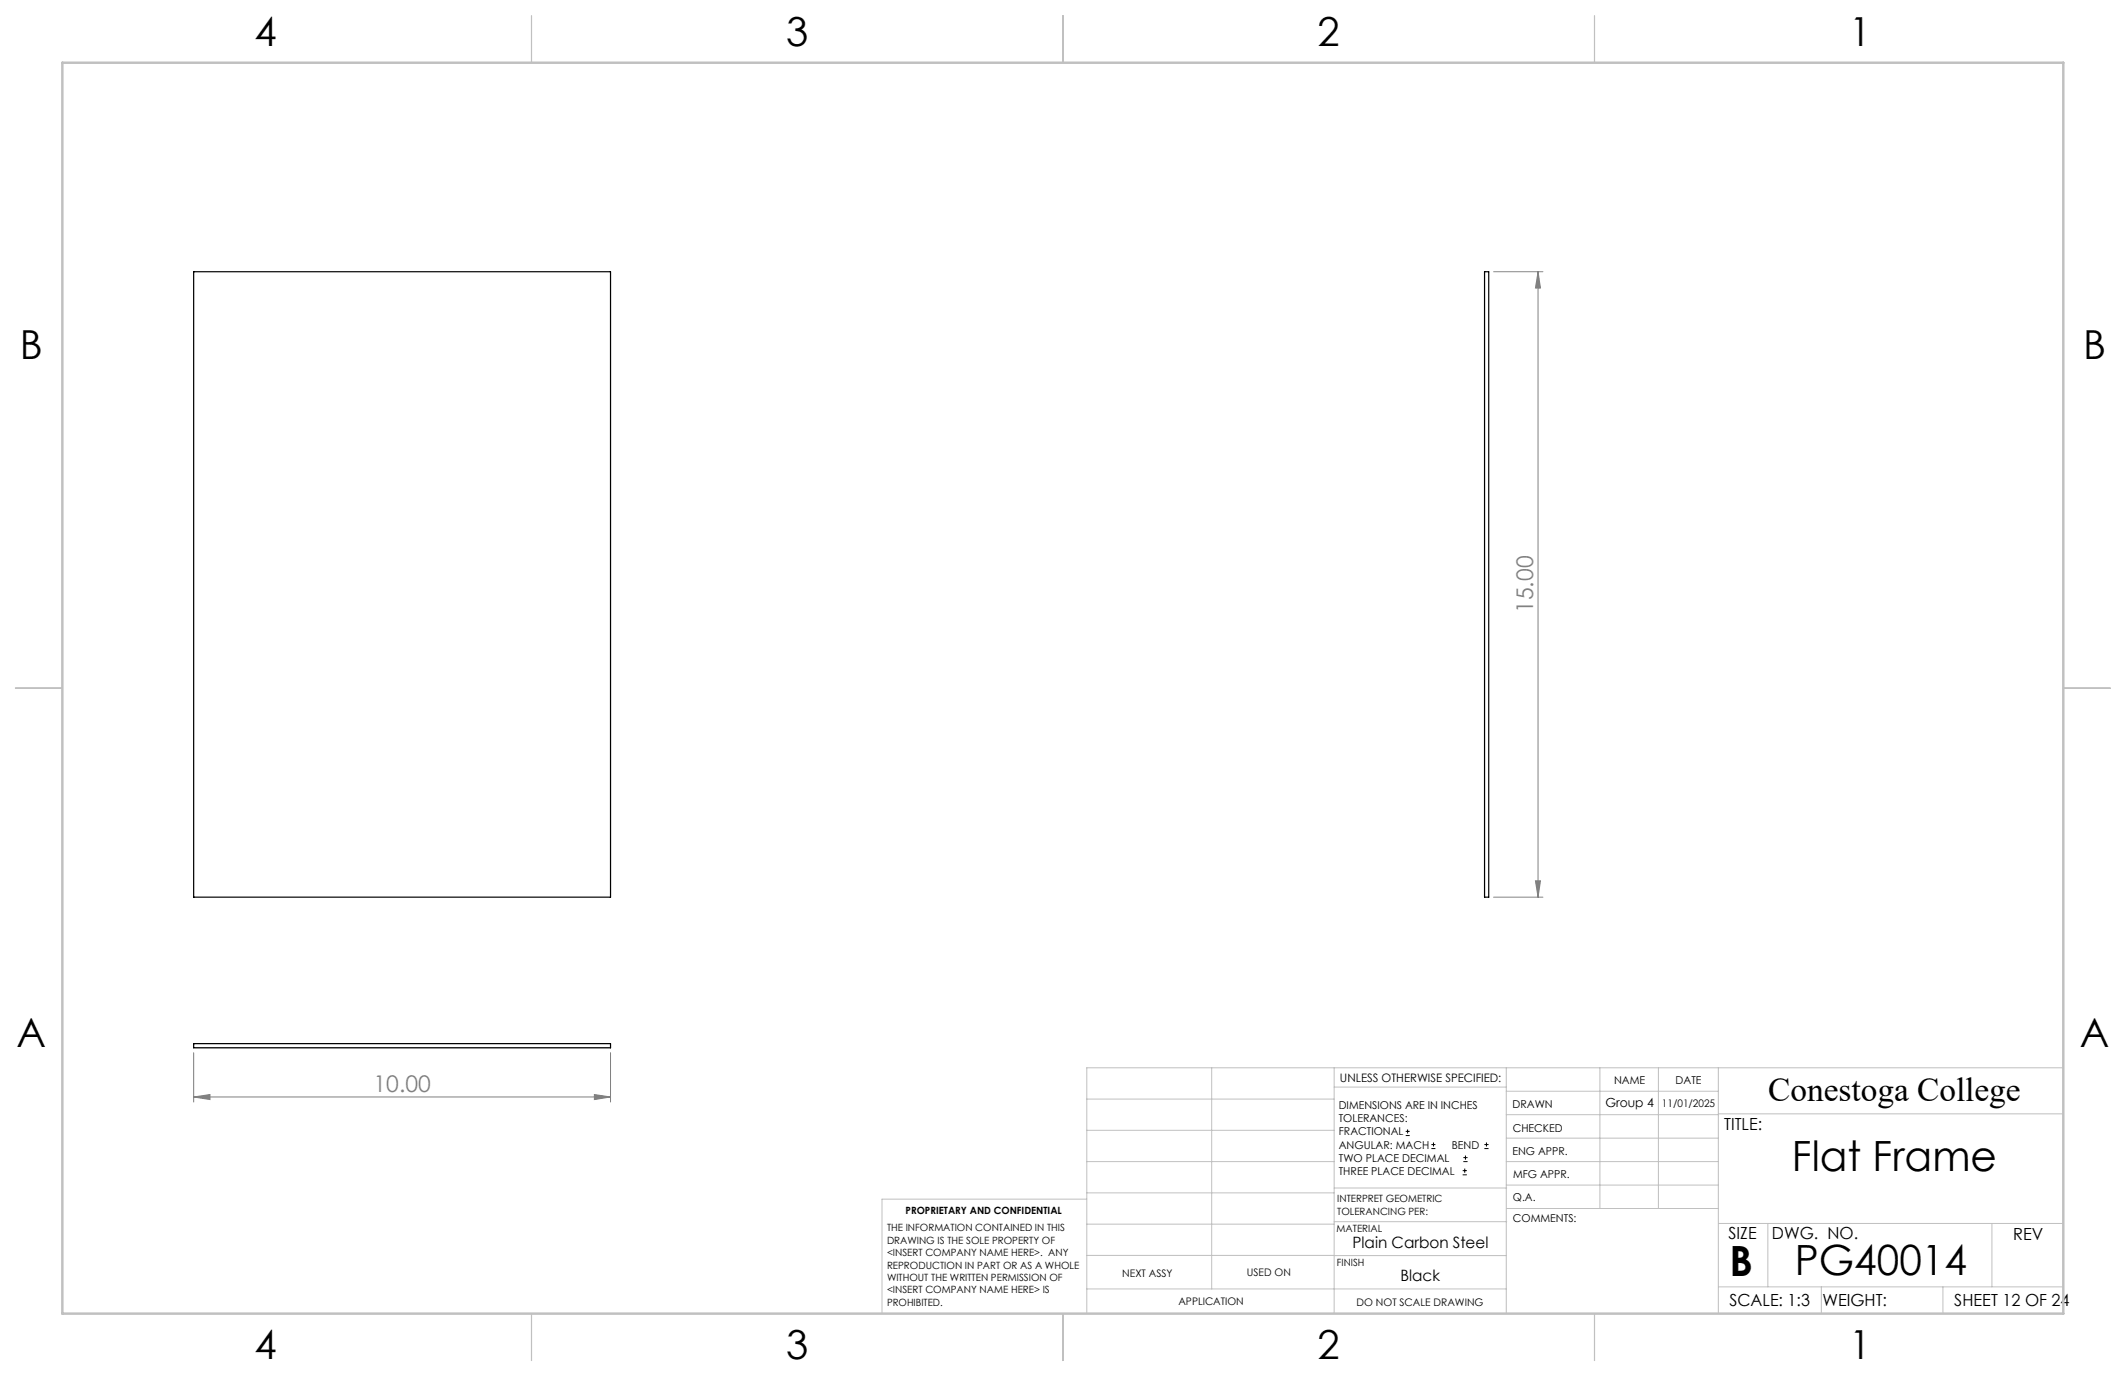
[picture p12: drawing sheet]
<svg xmlns="http://www.w3.org/2000/svg" width="432mm" height="279mm" viewBox="0 0 432 279" stroke-linecap="round" stroke-linejoin="round" font-family="sans-serif">
<path d="M39.3 55.2h84.7v127h-84.7zM301.5 55.2h.9v127h-.9zM39.3 211.9h84.7v.9h-84.7z" fill="none" stroke="#000" stroke-width=".25"/>
<g fill="none" stroke="#000" stroke-width=".2">
<path d="M285.5 230.6h.8M285.5 229.7h.8M285.9 229.3v.9M290.7 233.2h.8M290.7 232.4h.8M291.1 232v.8M297.1 238.5h.8M297.1 237.7h.8M297.2 235.9h.9M297.2 235.1h.9M297.5 237.3v.8M297.6 234.6v.9"/>
<path d="M301.5 233.2h.8M301.5 232.4h.8M301.9 232v.8"/>
</g>
<path d="M303.4 55.2h10M312.4 55.2l.5 3.3h-1zM312.4 55.2v127M311.9 178.9h1l-.5 3.3zM303.4 182.2h10M39.3 213.7v10.1M124 213.7v10.1M39.3 222.7l3.4-.5v1.1zM39.3 222.7h84.7M120.7 222.2l3.3 .5-3.3 .6z" fill="none" stroke="#808080" stroke-width=".2"/>
<g fill="none" stroke="#c0c0c0" stroke-width=".2">
<path d="M246.1 216.8v44.9M271 216.8v49.9M305.9 216.8v49.9M324.9 216.8v28.6M336.8 216.8v28.6M349 216.8v49.9M419.1 216.8h-198.4v49.9M220.7 235.9h50.3M220.7 229.5h50.3M220.7 223.2h50.3M271 220.7h34.9M305.9 231.1h43.1"/>
<path d="M305.9 226.3h43.1M305.9 221.6h43.1M305.9 235.9h43.1M349 226.2h70.1M220.7 248.6h50.3M220.7 242.2h50.3M220.7 254.9h50.3M220.7 243.5h-41.6v23.2M271 255h34.9M271 248.1h35M271 241.2h35M305.9 240.6h43.1"/>
<path d="M306 245.4h43M349 248.4h70.1M359.1 248.4v12.9M404.6 248.4v12.9M220.7 261.7h85.2M349 261.3h70.1M369.9 261.3v5.4M394.6 261.3v5.4"/>
</g>
<path d="M107.9 3.2v9.5M215.9 3.2v9.5M323.8 3.2v9.5M3.1 139.7h9.6M419.1 139.7h9.5M107.9 266.7v9.6M215.9 266.7v9.6M323.8 266.7v9.6" fill="none" stroke="#c0c0c0" stroke-width=".25"/>
<path d="M12.7 12.7h406.4v254h-406.4z" fill="none" stroke="#c0c0c0" stroke-width=".5"/>
<g fill="#808080">
<path d="M39.3 222.7l3.4-.5v1.1zM120.7 222.2l3.3 .5-3.3 .6z"/>
<path d="M311.9 178.9h1l-.5 3.3zM312.4 55.2l.5 3.3h-1z"/>
</g>
<g font-size="8.5">
<text x="364" y="237.7">Flat Frame</text>
<text x="351.3" y="259">B</text>
<text x="364.5" y="258.9">PG40014</text>
</g>
<g font-size="8.1">
<text x="51.7" y="9.3">4</text>
<text x="159.7" y="9.3">3</text>
<text x="267.6" y="9.3">2</text>
<text x="375.6" y="9.3">1</text>
<text x="4" y="72.8">B</text>
<text x="423.1" y="72.8">B</text>
<text x="3.3" y="212.5">A</text>
<text x="422.4" y="212.5">A</text>
<text x="51.7" y="276">4</text>
<text x="159.7" y="276">3</text>
<text x="267.6" y="276">2</text>
<text x="375.6" y="276">1</text>
</g>
<text font-size="6.9" x="359.1" y="223.6">Conestoga College</text>
<g font-size="4.7" fill="#808080">
<text x="311.4" y="124.5" transform="rotate(-90 311.4 124.5)">15.00</text>
<text x="75.9" y="221.7">10.00</text>
</g>
<g font-size="3.4">
<text x="350.2" y="229.5">TITLE:</text>
<text x="351.1" y="251.6">SIZE</text>
<text x="359.9" y="251.6">DWG. NO.</text>
<text x="408.9" y="251.7">REV</text>
<text x="351.2" y="265.2">SCALE: 1:3</text>
<text x="370.1" y="265.3">WEIGHT:</text>
<text x="396.9" y="265.2">SHEET 12 OF 24</text>
</g>
<g font-size="3.2">
<text x="274.7" y="253.3">Plain Carbon Steel</text>
<text x="284.4" y="260.1">Black</text>
</g>
<text font-size="2.5" x="326.1" y="224.8">Group 4</text>
<text font-size="2.4" x="272.2" y="219.7">UNLESS OTHERWISE SPECIFIED:</text>
<g font-size="2.2">
<text x="327.8" y="220.1">NAME</text>
<text x="340.3" y="220.2">DATE</text>
<text x="271.9" y="225.3">DIMENSIONS ARE IN INCHES</text>
<text x="271.9" y="227.9">TOLERANCES:</text>
<text x="307.2" y="224.9">DRAWN</text>
<text x="271.9" y="230.6">FRACTIONAL</text>
<text x="271.9" y="233.2">ANGULAR: MACH</text>
<text x="294.9" y="233.2">BEND</text>
<text x="307.3" y="229.8">CHECKED</text>
<text x="271.9" y="235.9">TWO PLACE DECIMAL</text>
<text x="271.9" y="238.5">THREE PLACE DECIMAL</text>
<text x="307.2" y="234.4">ENG APPR.</text>
<text x="307.3" y="239.2">MFG APPR.</text>
<text x="307.3" y="243.9">Q.A.</text>
<text x="307.3" y="248.1">COMMENTS:</text>
</g>
<g font-size="2.1">
<text x="337.6" y="224.9">11/01/2025</text>
<text x="227.9" y="259.2">NEXT ASSY</text>
<text x="253.3" y="259.2">USED ON</text>
<text x="239.3" y="265">APPLICATION</text>
<text x="275.5" y="265.1">DO NOT SCALE DRAWING</text>
</g>
<g font-size="2">
<text x="271.6" y="244.1">INTERPRET GEOMETRIC</text>
<text x="180.2" y="250">THE INFORMATION CONTAINED IN THIS</text>
<text x="183.9" y="246.4">PROPRIETARY AND CONFIDENTIAL</text>
<text x="271.5" y="250.2">MATERIAL</text>
<text x="271.6" y="246.6">TOLERANCING PER:</text>
<text x="180.2" y="252.5">DRAWING IS THE SOLE PROPERTY OF</text>
<text x="180.2" y="255.1">&lt;INSERT COMPANY NAME HERE&gt;. ANY</text>
<text x="180.2" y="257.6">REPRODUCTION IN PART OR AS A WHOLE</text>
<text x="271.5" y="257">FINISH</text>
<text x="180.2" y="260.1">WITHOUT THE WRITTEN PERMISSION OF</text>
<text x="180.2" y="262.6">&lt;INSERT COMPANY NAME HERE&gt; IS</text>
<text x="180.2" y="265.2">PROHIBITED.</text>
</g>
</svg>
